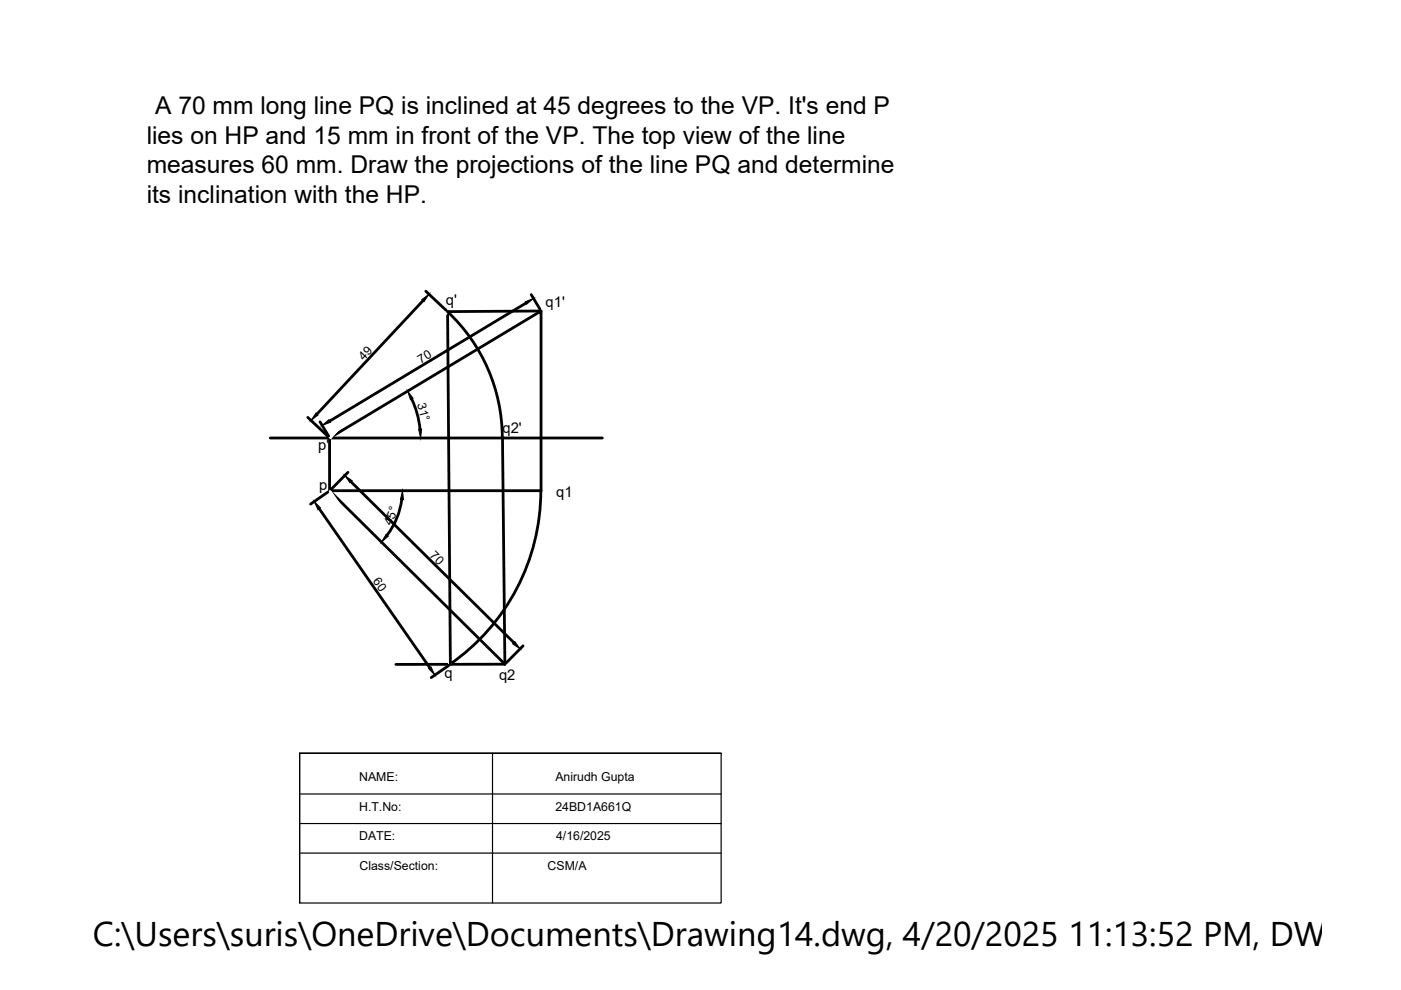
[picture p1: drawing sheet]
<svg xmlns="http://www.w3.org/2000/svg" width="297mm" height="210mm" viewBox="0 0 297 210" stroke-linecap="round" stroke-linejoin="round" font-family="sans-serif">
<!-- layer: 0 -->
<g fill="none" stroke="#000" stroke-width=".59">
<path d="M89.7 63.7l-22.5 24.1M90.3 61.8l4.3 4M94.9 66.1a36.6 36.6 0 0 1 11.6 26.7M111.5 64.2l-41.6 25.1M112.6 62.5l1.9 3M114.7 65.9l-19.8 .2 .6 74.7M57.3 92.9h70.4M65.3 88.5l4.2 4M67.8 89.4l1.9 3M69.9 92.9l44.8-27v38.1h-44.8zM87.3 84.6a19.3 19.3 0 0 1 1.7 6.4M106.5 92.9l.5 47.9"/>
<path d="M67.7 107.9l23.4 33.7M69.5 104.3l-3.6 2.6M69.9 104l37.1 36.8M73.8 100.1l-3.6 3.6M74.4 102.1l34.6 34.2M85.2 105.9a15.4 15.4 0 0 1-3.1 7.6M114.7 104a44.8 44.8 0 0 1-19.3 36.8M110.9 136.9l-3.5 3.6M95.1 141.1l-3.7 2.6M107 140.8l-23.1 .1"/>
</g>
<g fill="#fff" stroke="#fff" stroke-width=".21">
<path d="M69.8 104.2l25.8 36.5-25.6-36.7zM69.8 104.2l25.8 36.5-.3 .3z"/>
<path d="M94.8 65.9l-25 26.8 .2 .3zM94.8 65.9l.2 .3-25 26.8z"/>
</g>
<path d="M89.4 63.5l1.6-1.1-1.1 1.6zM111.4 64l1.7-.7-1.4 1.2zM67 87.6l.4 .4-1.5 1.1zM68.3 90.2l1.5-1.2 .3 .5zM86.4 82.9l1.2 1.5-.6 .3zM88.8 91h.6l-.2 1.9zM66.6 106.3l1.3 1.4-.5 .4zM73.1 100.8l1.6 1.1-.5 .4zM81.9 113.3l.4 .4-1.4 1.2zM85.3 104l.2 1.9h-.6zM109.2 136l1.1 1.6-1.6-1.1zM90.9 141.8l.5-.4 .8 1.7z" fill="#000" stroke="#000" stroke-width=".21"/>
<path d="M104.4 159.7v31.8M152.9 159.7h-89.4h89.4v31.8h-89.4v-31.8v31.8M63.5 168.3h89.4M63.5 174.6h89.4M63.5 180.9h89.4" fill="none" stroke="#000" stroke-width=".25"/>
<text font-size="7.3" x="19.7" y="200.6">C:\Users\suris\OneDrive\Documents\Drawing14.dwg, 4/20/2025 11:13:52 PM, DWG To</text>
<g font-size="5.2">
<text x="32.9" y="24.2">A 70 mm long line PQ is inclined at 45 degrees to the VP. It's end P</text>
<text x="31.1" y="30.5">lies on HP and 15 mm in front of the VP. The top view of the line</text>
<text x="31.1" y="36.8">measures 60 mm. Draw the projections of the line PQ and determine</text>
<text x="31.1" y="43">its inclination with the HP.</text>
</g>
<g font-size="3.1">
<text x="94.6" y="64.7">q'</text>
<text x="115.7" y="65.1">q1'</text>
<text x="67.5" y="95.4">p'</text>
<text x="106.5" y="91.8">q2'</text>
<text x="67.7" y="103.8">p</text>
<text x="117.9" y="105.4">q1</text>
<text x="94.3" y="143.7">q</text>
<text x="105.8" y="144.1">q2</text>
</g>
<g font-size="2.6">
<text x="77.1" y="76.4" transform="rotate(-47 77.1 76.4)">49</text>
<text x="89.2" y="77.1" transform="rotate(-31 89.2 77.1)">70</text>
<text x="88.4" y="85.7" transform="rotate(75 88.4 85.7)">31°</text>
<text x="83" y="111.5" transform="rotate(-68 83 111.5)">45°</text>
<text x="91" y="117.8" transform="rotate(45 91 117.8)">70</text>
<text x="79" y="123.3" transform="rotate(55 79 123.3)">60</text>
<text x="76.1" y="165.6">NAME:</text>
<text x="117.8" y="165.6">Anirudh Gupta</text>
<text x="76.1" y="171.9">H.T.No:</text>
<text x="117.8" y="171.9">24BD1A661Q</text>
<text x="76.1" y="178.1">DATE:</text>
<text x="117.9" y="178.1">4/16/2025</text>
<text x="76.2" y="184.4">Class/Section:</text>
<text x="116.1" y="184.4">CSM/A</text>
</g>
</svg>
